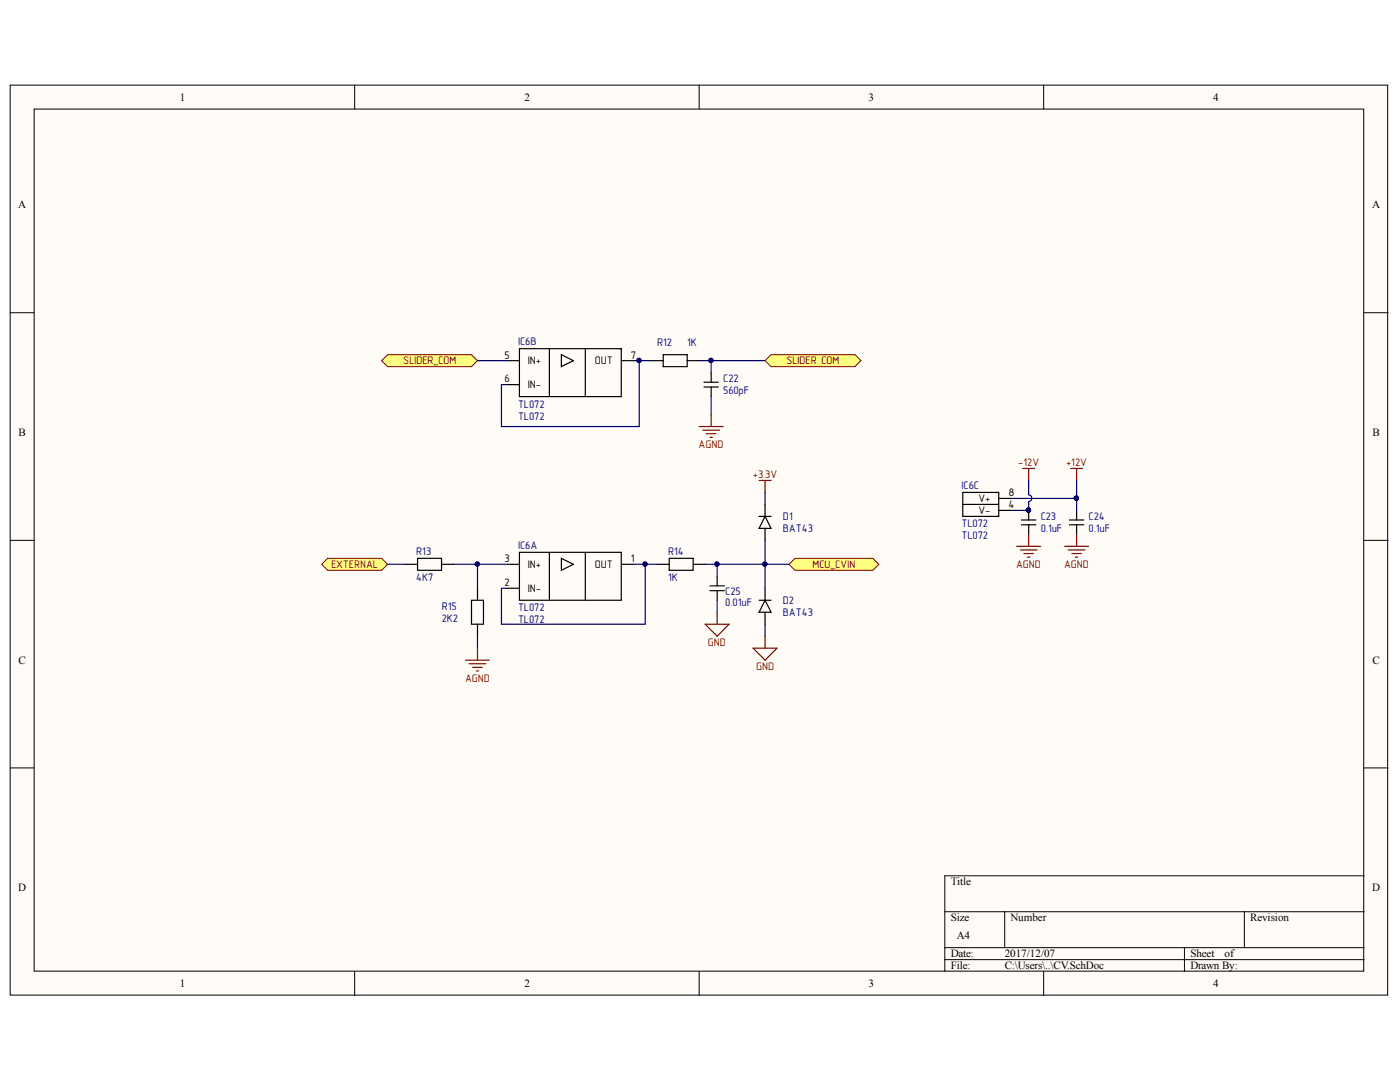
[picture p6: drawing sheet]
<svg xmlns="http://www.w3.org/2000/svg" width="279mm" height="216mm" viewBox="0 0 279 216" stroke-linecap="round" stroke-linejoin="round" font-family="sans-serif">
<g fill="#fffcf8" stroke="#000" stroke-width=".2">
<path d="M2 17h274.9v181.6h-274.9z"/>
<path d="M6.8 21.8h265.4v172h-265.4z"/>
</g>
<g fill="none" stroke="#000" stroke-width=".2">
<path d="M70.8 17v4.8M139.5 17v4.8M208.3 17v4.8M2 62.4h4.8M272.3 62.4h4.7M2 107.8h4.8M272.3 107.8h4.7M2 153.2h4.8M272.3 153.2h4.7M272.3 174.8h-83.7v19.1M70.8 193.9v4.8M139.5 193.9v4.8"/>
<path d="M188.6 181.9h83.7M188.6 189.1h83.7M188.6 191.5h83.7M200.5 181.9v7.2M208.3 193.9v4.8M236.4 189.1v4.8M248.3 181.9v7.2"/>
</g>
<path d="M157.5 112.6l1.2-1.2h15.5l1.2 1.2-1.2 1.2h-15.5z" fill-rule="evenodd" fill="#ffff80" stroke="#800000" stroke-width=".2"/>
<g fill="none" stroke="#000" stroke-width=".24">
<path d="M80.9 112.6h2.4M83.3 111.4h4.8v2.4h-4.8zM88.1 112.6h2.4M94.1 119.8h2.4v4.8h-2.4zM95.3 117.4v2.4M131.2 112.6h2.4M133.6 111.4h4.7v2.4h-4.7zM138.3 112.6h2.4M141.7 116.9h2.9M141.7 117.9h2.9M143.1 115v1.9M143.1 117.9v1.9"/>
<path d="M151.5 103h2.4M151.5 119.8h2.4M152.7 103l1.2 2.4h-2.4zM152.7 119.8l1.2 2.4h-2.4zM152.7 100.7v2.3M152.7 105.4v2.4M152.7 117.4v2.4M203.9 104.7h2.8M203.9 103.8h2.8M205.3 101.8v2M205.3 104.7v1.9M213.4 104.7h2.9"/>
<path d="M213.4 103.8h2.9M214.9 101.8v2M214.9 104.7v1.9M95.3 124.6v2.3M152.7 122.2v2.4"/>
</g>
<g fill="none" stroke="#800000" stroke-width=".24">
<path d="M151.5 95.9h2.4M152.7 95.9v2.4M204.1 93.5h2.4M205.3 93.5v2.4M213.7 93.5h2.4M214.9 93.5v2.4M202.9 109h4.8M203.6 109.7h3.4M204.3 110.5h2M205.1 111.2h.4M205.3 106.6v2.4M212.5 109h4.8"/>
<path d="M213.2 109.7h3.3M213.9 110.5h1.9M214.6 111.2h.5M214.9 106.6v2.4M92.9 131.7h4.8M93.6 132.4h3.4M94.3 133.2h1.9M95.1 133.9h.4M95.3 129.3v2.4M140.7 124.6h4.8l-2.4 2.3zM143.1 122.2v2.4M150.3 129.3h4.8l-2.4 2.4z"/>
<path d="M152.7 126.9v2.4"/>
</g>
<g fill="none" stroke="#000080" stroke-width=".24">
<path d="M152.7 98.3v2.4M201.7 99.5h13.2M205.3 95.9v2.8a.67 .67 0 0 1 .6 .7 .67 .67 0 0 1-.6 .7M214.9 95.9v5.9M77.4 112.6h3.5M90.5 112.6h4.8M101.3 112.6h-6v4.8M126.4 112.6h4.8M128.8 112.6v12h-28.7v-7.2h1.2M140.7 112.6h16.8M143.1 112.6v2.4M143.1 119.8v2.4"/>
<path d="M152.7 107.8v9.6M205.3 100.2v1.6h-3.6M95.3 126.9v2.4M152.7 124.6v2.3"/>
</g>
<g fill="#000080" stroke="#000080" stroke-width=".2">
<circle cx="95.2" cy="112.6" r=".43"/>
<circle cx="152.6" cy="112.6" r=".43"/>
<circle cx="143.1" cy="112.6" r=".43"/>
<circle cx="128.7" cy="112.6" r=".43"/>
<circle cx="205.2" cy="101.8" r=".43"/>
<circle cx="214.8" cy="99.4" r=".43"/>
</g>
<path d="M64.2 112.6l1.2-1.2h10.8l1.2 1.2-1.2 1.2h-10.8z" fill-rule="evenodd" fill="#ffff80" stroke="#800000" stroke-width=".2"/>
<g fill="none" stroke="#000" stroke-width=".24">
<path d="M101.3 72h2.4M101.3 76.7h2.4M103.7 69.6h20.3v9.5h-20.3zM109.6 69.6v9.5M112 70.8l2.4 1.2-2.4 1.2zM116.8 69.6v9.5M124 72h2.4M130 72h2.4M132.4 70.8h4.7v2.4h-4.7zM137.1 72h2.4M140.5 77.2h2.9M140.5 76.3h2.9"/>
<path d="M141.9 74.4v1.9M141.9 77.2v1.9M101.3 112.6h2.4M101.3 117.4h2.4M103.7 110.2h20.3v9.6h-20.3zM109.6 110.2v9.6M112 111.4l2.4 1.2-2.4 1.2zM116.8 110.2v9.6M124 112.6h2.4"/>
</g>
<path d="M95.3 72h6M126.4 72h3.6M127.6 72v13.1h-27.5v-8.4h1.2M139.5 72h2.4v2.4M141.9 79.1v3.6M141.9 72h10.8" fill="none" stroke="#000080" stroke-width=".24"/>
<g fill="#000080" stroke="#000080" stroke-width=".2">
<circle cx="127.5" cy="71.9" r=".43"/>
<circle cx="141.9" cy="71.9" r=".43"/>
</g>
<path d="M139.5 85.1h4.8M140.3 85.8h3.3M141 86.5h1.9M141.7 87.3h.5M141.9 82.7v2.4" fill="none" stroke="#800000" stroke-width=".24"/>
<g fill="#ffff80" stroke="#800000" stroke-width=".2">
<path d="M152.7 72l1.2-1.2h16.7l1.2 1.2-1.2 1.2h-16.7z" fill-rule="evenodd"/>
<path d="M76.2 72l1.2-1.2h16.7l1.2 1.2-1.2 1.2h-16.7z" fill-rule="evenodd"/>
</g>
<path d="M192.1 98.3h7.2v4.7h-7.2zM199.3 99.5h2.4M192.1 100.7h7.2M199.3 101.8h2.4" fill="none" stroke="#000" stroke-width=".24"/>
<g font-size="2.2">
<text x="35.9" y="20.1">1</text>
<text x="104.7" y="20.1">2</text>
<text x="173.4" y="20.1">3</text>
<text x="242.1" y="20.1">4</text>
<text x="3.6" y="41.6">A</text>
<text x="273.9" y="41.6">A</text>
<text x="100.7" y="71.5">5</text>
<text x="125.9" y="71.5">7</text>
<text x="100.7" y="76.3">6</text>
<text x="105.3" y="77.5">IN-</text>
<text x="105.3" y="72.7">INa</text>
<text x="118.7" y="72.7">OUT</text>
<text x="3.7" y="87">B</text>
<text x="273.9" y="87">B</text>
<text x="195.3" y="100.2">Va</text>
<text x="201.3" y="99">8</text>
<text x="201.3" y="101.4">4</text>
<text x="195.3" y="102.6">V-</text>
<text x="100.7" y="112.1">3</text>
<text x="105.3" y="113.3">INa</text>
<text x="118.7" y="113.3">OUT</text>
<text x="125.9" y="112.1">1</text>
<text x="100.7" y="117">2</text>
<text x="105.3" y="118.1">IN-</text>
<text x="3.7" y="132.4">C</text>
<text x="273.9" y="132.4">C</text>
<text x="3.6" y="177.9">D</text>
<text x="189.8" y="176.7">Title</text>
<text x="273.9" y="177.9">D</text>
<text x="189.8" y="183.9">Size</text>
<text x="201.7" y="183.9">Number</text>
<text x="249.5" y="183.9">Revision</text>
<text x="189.8" y="191">Date:</text>
<text x="190.9" y="187.4">A4</text>
<text x="200.5" y="191">2017/12/07</text>
<text x="237.6" y="191">Sheet</text>
<text x="244.4" y="191">of</text>
<text x="35.9" y="197">1</text>
<text x="104.7" y="197">2</text>
<text x="173.4" y="197">3</text>
<text x="189.8" y="193.4">File:</text>
<text x="200.5" y="193.4">C:\Users\..\CV.SchDoc</text>
<text x="237.6" y="193.4">Drawn By:</text>
<text x="242.1" y="197">4</text>
</g>
<g font-size="2.2" fill="#000080">
<text x="103.4" y="68.9">IC6B</text>
<text x="131.1" y="69.1">R12</text>
<text x="137.1" y="69.1">1K</text>
<text x="144.3" y="76.3">C22</text>
<text x="103.4" y="83.7">TL072</text>
<text x="103.4" y="81.4">TL072</text>
<text x="144.3" y="78.6">560pF</text>
<text x="191.9" y="97.6">IC6C</text>
<text x="156.3" y="106.2">BAT43</text>
<text x="156.3" y="103.8">D1</text>
<text x="191.9" y="107.6">TL072</text>
<text x="191.9" y="105.2">TL072</text>
<text x="207.7" y="106.2">0.1uF</text>
<text x="207.7" y="103.8">C23</text>
<text x="217.3" y="106.2">0.1uF</text>
<text x="217.3" y="103.8">C24</text>
<text x="83.1" y="110.7">R13</text>
<text x="103.4" y="109.5">IC6A</text>
<text x="133.3" y="110.7">R14</text>
<text x="83.1" y="115.9">4K7</text>
<text x="133.3" y="115.9">1K</text>
<text x="144.8" y="118.7">C25</text>
<text x="88.2" y="124.1">2K2</text>
<text x="88.2" y="121.7">R15</text>
<text x="103.4" y="124.3">TL072</text>
<text x="103.4" y="121.9">TL072</text>
<text x="144.8" y="121">0.01uF</text>
<text x="156.3" y="122.9">BAT43</text>
<text x="156.3" y="120.5">D2</text>
</g>
<g font-size="2.2" fill="#800000">
<text x="80.5" y="72.7">SLIDER_COM</text>
<text x="156.9" y="72.7">SLIDER COM</text>
<text x="139.4" y="89.5">AGND</text>
<text x="150.3" y="95.4">a3.3V</text>
<text x="203.2" y="93">-12V</text>
<text x="212.8" y="93">a12V</text>
<text x="66.1" y="113.3">EXTERNAL</text>
<text x="162.2" y="113.3">MCU_CVIN</text>
<text x="202.8" y="113.3">AGND</text>
<text x="212.4" y="113.3">AGND</text>
<text x="141.3" y="128.9">GND</text>
<text x="92.8" y="136.1">AGND</text>
<text x="150.9" y="133.7">GND</text>
</g>
</svg>
